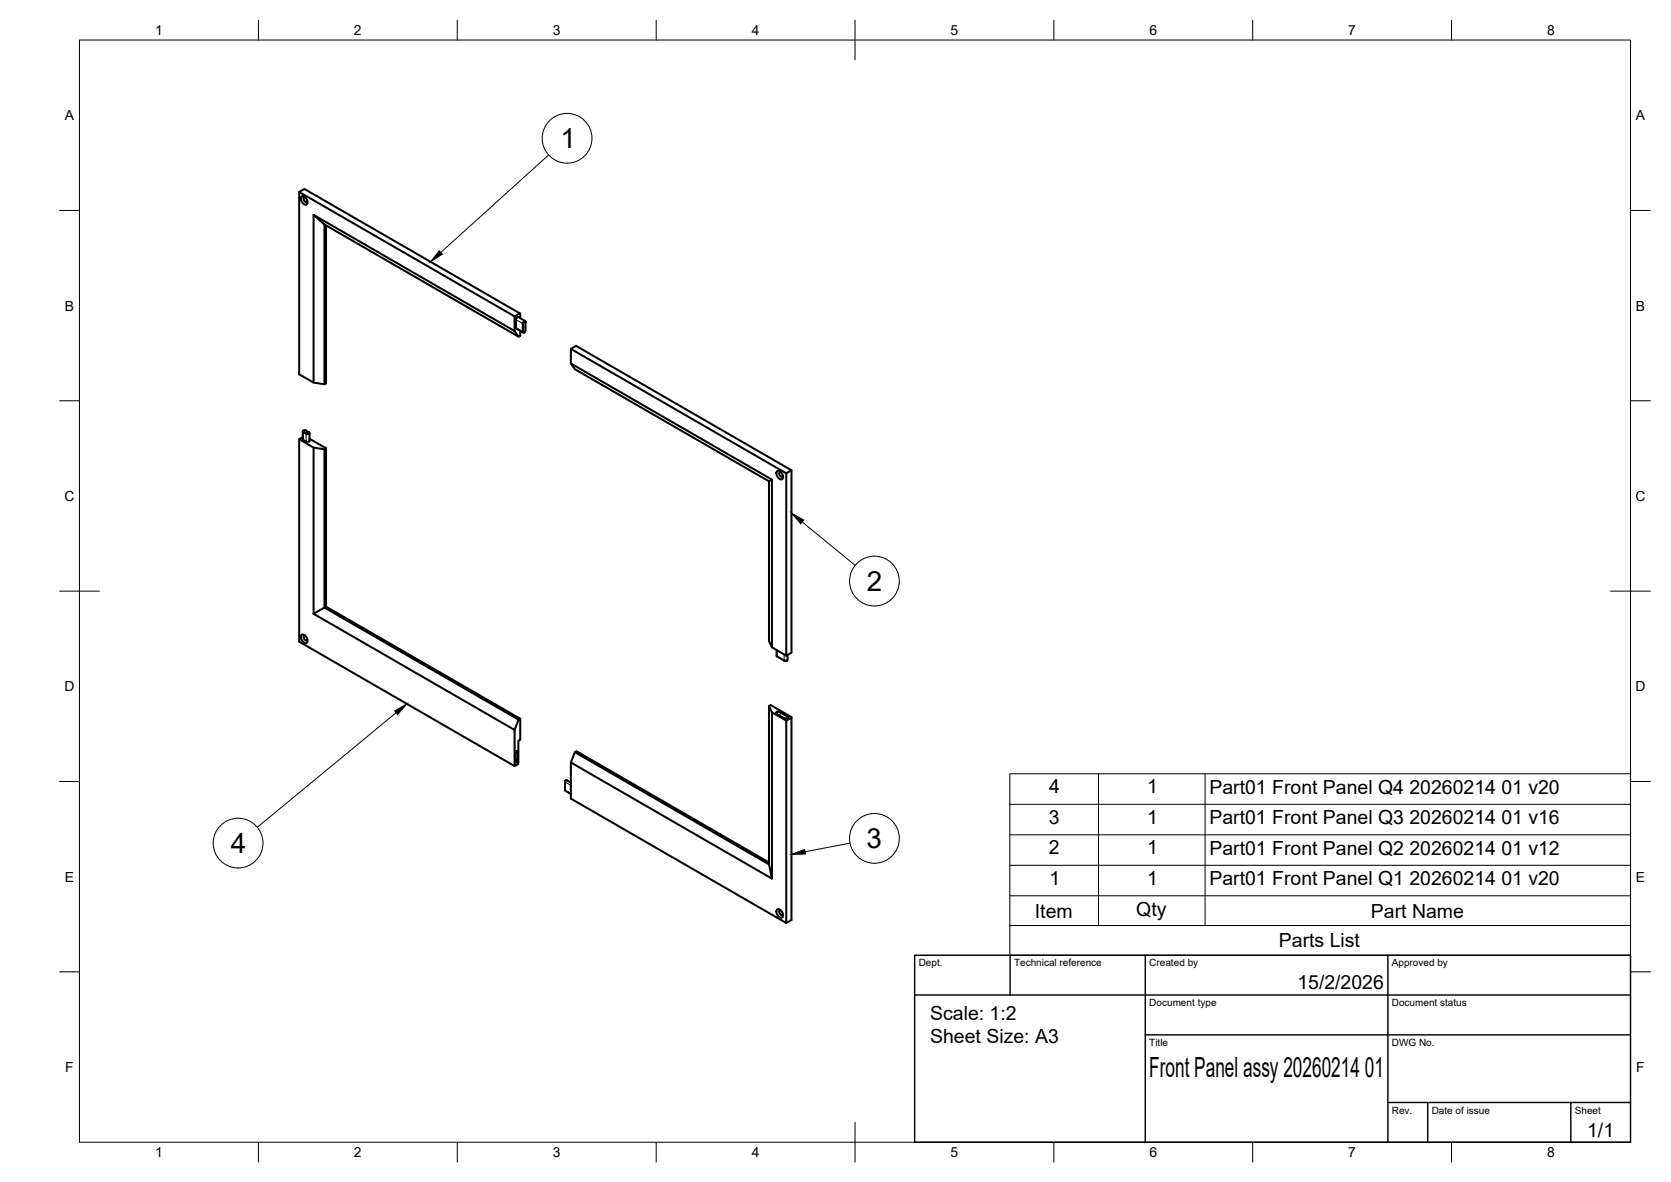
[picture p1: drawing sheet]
<svg xmlns="http://www.w3.org/2000/svg" width="420mm" height="297mm" viewBox="0 0 420 297" stroke-linecap="round" stroke-linejoin="round" font-family="sans-serif">
<!-- layer: Visible -->
<g fill="none" stroke="#000" stroke-width=".51">
<path d="M75.2 48.2v45.9l3.6 2 2.8 .5M75.9 49.3a1.38 1.38 0 0 1 1.2 2.1 1.38 1.38 0 0 1-1.2-2.1zM76.7 49.5h-.2a.8 .8 0 0 0 .7 1.3l.1-.2M78.8 54v42.1M81.6 56.4v40.2l.4-.3v-39.6M81.6 56.4l48.8 28.2 .4-.2v-1.3M81.6 56.4l-2.8-2.4 50.6 29.2M130.7 78.7l-54.2-31.2-1.3 .7 54.2 31.3M130.8 80l-.1-1.3-1.3 .8v3.7l1 1.4M131.6 81.3v2M132 80.7l-1.7-1h-.2l-.3 .4v2.4l1.8 1.1M132.1 80.9v2.3l-.4 .3-.1-.2"/>
<path d="M132.2 81l-.3-.2-.3 .5M132.2 80.9l-.1-.2h-.3l-.3 .6-.1 2 .2 .3 .3-.1M143.5 87.7l1.3-.8 54.2 31.3v45.8l-1.3 .8-3.6-2.1-.7-1.6v-40.1l-48.9-28.2-1-1.5zM143.5 87.7l54.2 31.2M143.5 91.3l50.6 29.2M75.2 110.4v50.9l54.2 31.2M76.1 109.9l-.9 .5 3.6 2.1 2.8 .4M76.1 108.4v2l.2 .2M76.3 110.6l.8 .4h.6l.1-.2M76.3 108.6l.7 .4M76.3 108.2l-.1 .3 .1 .1M76.3 108.2h.1"/>
<path d="M76.9 108.2l.7 .4M76.9 108.2l-.4-.1-.2 .3 .9 .6 .5-.2-.1-.2M77.6 108.6l.2 .1-.1 .3h-.7M77.8 110.3l4.2 2.4M77.8 108.8v2M78.8 112.5v41.7l2.8-1.5v-39.8M81.6 112.9l.4-.2v39.7M195.5 118.4a1.38 1.38 0 0 1 1.2 2 1.38 1.38 0 0 1-1.2-2zM196.3 118.6h-.2a.8 .8 0 0 0 .7 1.2l.1-.1M199 118.2l-1.3 .7v45.9M193.4 121l.7-.5v42.2M75.9 159.5a1.38 1.38 0 0 1 1.2 2.1 1.38 1.38 0 0 1-1.2-2.1z"/>
<path d="M76.7 159.7h-.2a.8 .8 0 0 0 .7 1.2l.1-.1M78.8 154.2l50.6 29.2 1-2.5M81.6 152.7l.4-.3 48.8 28.2-.4 .3zM193.4 177.4l.7 1.6 3.6 2.1 1.3-.8-5.2-3.1-.4 .2v39.8M194.1 179v41.8l-.7-3.6M195.3 164.8l1.9 1.2M195.3 163.4v1.4M195.4 179.5l-.2-.3 .7-.3 2 1.1M197.2 166v.1M197.3 166h.5M197.9 166l-.1 .1M198 179.9l-1.8-1a.71 .71 0 0 0-1.1 .3l2 1.3"/>
<path d="M198 179.9l.2 .4a.88 .88 0 0 1-1.1 .1M198 164.6v1.3l-.8 .1M129.5 189.4l.2-.5 .5-.1v2.2l-.2 .5-.3 .2-.2-.3v-2M129.8 188.8l.3 .2v2l-.3 .5-.3-.2M130.8 180.6v5.3l-.5 .2v5.9l-.9 .5v-9.1M142.1 196.5l.1-.3 .3-.1 1 .6M142.1 198.5l1.4 1M142.3 196.1l-.2 .3v2.2M144.5 189l-1 2.6 50.6 29.2M197.7 181.1v50.9M197.9 180l.2 .2-.1 .3M199 180.3v50.9l-1.3 .8-54.2-31.3v-9.1"/>
<path d="M193.4 216.7l-48.5-27.9-.4 .2 48.9 28.2M195.5 228.5a1.38 1.38 0 0 1 1.2 2.1 1.38 1.38 0 0 1-1.2-2.1zM196.3 228.7h-.2a.8 .8 0 0 0 .7 1.3l.1-.2"/>
</g>
<!-- layer: Visible Narrow -->
<path d="M129.8 82.4l1.8 .9M129.8 80.3l1.8 1M76.3 108.5v2.1M77 108.9v2.1M195.4 163.4v1.6M196.2 178.9v1M197.2 164.5v1.5M198 179.9l-.1 .6M129.5 190.7l.7 .3M129.8 188.8l.4 .2M142.1 196.5l1.4 .9M142.1 198.6l1.4 .8" fill="none" stroke="#000" stroke-width=".25"/>
<!-- layer: BORDER -->
<g fill="none" stroke="#000" stroke-width=".25">
<path d="M20 10.1h390v276.9h-390zM65 5.1v5M115 5.1v5M165 5.1v5M215 5.1v10M265 5.1v5M315 5.1v5M365 5.1v5M15 52.9h5M410 52.9h5M15 100.7h5M410 100.7h5"/>
<path d="M15 148.6h10M405 148.6h10M15 196.4h5M410 196.4h5M15 244.2h5M410 244.2h5M65 287v5M115 287v5M165 287v5M215 282.1v9.9M265 287v5M315 287v5"/>
<path d="M365 287v5"/>
</g>
<!-- layer: TITLEBLOCK -->
<path d="M230 240.1h180v46.9h-180zM230 250h180M254 240.1v9.9M288 240.1v46.9M349 240.1v46.9M288 260.1h122M349 277.1h61M359 277.1v9.9M395 277.1v9.9" fill="none" stroke="#000" stroke-width=".36"/>
<!-- layer: Parts Lists -->
<path d="M253.9 194.4h156.1v45.7h-156.1zM276.2 194.4v38.2M303 194.4v38.2M253.9 217.5h156.1M253.9 209.8h156.1M253.9 202.1h156.1M253.9 232.6h156.1M253.9 225.1h156.1" fill="none" stroke="#000" stroke-width=".25"/>
<!-- layer: Balloons -->
<g fill="none" stroke="#000" stroke-width=".25">
<circle cx="142.6" cy="34.8" r="6.3"/>
<circle cx="219.9" cy="146" r="6.3"/>
<circle cx="59.9" cy="211.9" r="6.3"/>
<circle cx="219.9" cy="210.7" r="6.3"/>
</g>
<!-- layer: 0 -->
<path d="M110.4 63l.8 .9-3 1.9zM199 128.9l3.1 1.8-.8 .9zM99.3 178.7l3-1.8-2.3 2.7zM199 214.7l3.3-1.2 .2 1.1z" fill="#000" stroke="#000" stroke-width=".25"/>
<path d="M137.9 39l-27.1 24.4M201.7 131.2l13.3 10.9M99.6 179.1l-34.9 28.8M213.7 211.9l-11.3 2.1" fill="none" stroke="#000" stroke-width=".25"/>
<g font-size="7">
<text x="140.9" y="37.3">1</text>
<text x="218" y="148.6">2</text>
<text x="58" y="214.4">4</text>
<text x="217.9" y="213.2">3</text>
<text x="289" y="270.6">Front Panel assy 20260214 01</text>
</g>
<g font-size="4.9">
<text x="263.8" y="199.4">4</text>
<text x="288.4" y="199.4">1</text>
<text x="304.1" y="199.5">Part01 Front Panel Q4 20260214 01 v20</text>
<text x="263.7" y="207">3</text>
<text x="288.4" y="207">1</text>
<text x="304.1" y="207.2">Part01 Front Panel Q3 20260214 01 v16</text>
<text x="263.8" y="214.7">2</text>
<text x="288.4" y="214.7">1</text>
<text x="304.1" y="214.8">Part01 Front Panel Q2 20260214 01 v12</text>
<text x="263.9" y="222.4">1</text>
<text x="288.4" y="222.4">1</text>
<text x="304.1" y="222.5">Part01 Front Panel Q1 20260214 01 v20</text>
<text x="260.2" y="230.6">Item</text>
<text x="285.7" y="230.1">Qty</text>
<text x="344.7" y="230.6">Part Name</text>
<text x="321.6" y="238">Parts List</text>
<text x="326.2" y="248.5">15/2/2026</text>
<text x="233.9" y="256.2">Scale: 1:2</text>
<text x="233.9" y="262.1">Sheet Size: A3</text>
<text x="399.1" y="285.7">1/1</text>
</g>
<g font-size="3.5">
<text x="39" y="8.8">1</text>
<text x="89" y="8.8">2</text>
<text x="139" y="8.8">3</text>
<text x="189" y="8.8">4</text>
<text x="239" y="8.8">5</text>
<text x="289" y="8.8">6</text>
<text x="339" y="8.8">7</text>
<text x="389" y="8.8">8</text>
<text x="16.3" y="30.2">A</text>
<text x="411.3" y="30.2">A</text>
<text x="16.3" y="78">B</text>
<text x="411.3" y="78">B</text>
<text x="16.2" y="125.9">C</text>
<text x="411.2" y="125.9">C</text>
<text x="16.2" y="173.7">D</text>
<text x="411.2" y="173.7">D</text>
<text x="16.3" y="221.6">E</text>
<text x="411.3" y="221.6">E</text>
<text x="16.4" y="269.4">F</text>
<text x="411.4" y="269.4">F</text>
<text x="39" y="290.8">1</text>
<text x="89" y="290.8">2</text>
<text x="139" y="290.8">3</text>
<text x="189" y="290.8">4</text>
<text x="239" y="290.8">5</text>
<text x="289" y="290.8">6</text>
<text x="339" y="290.8">7</text>
<text x="389" y="290.8">8</text>
</g>
<g font-size="2.5">
<text x="231" y="242.9">Dept.</text>
<text x="255" y="242.9">Technical reference</text>
<text x="289" y="242.9">Created by</text>
<text x="350" y="242.9">Approved by</text>
<text x="289" y="252.8">Document type</text>
<text x="350" y="252.8">Document status</text>
<text x="289" y="262.9">Title</text>
<text x="350" y="262.9">DWG No.</text>
<text x="350" y="279.9">Rev.</text>
<text x="360" y="279.9">Date of issue</text>
<text x="396" y="279.9">Sheet</text>
</g>
</svg>
